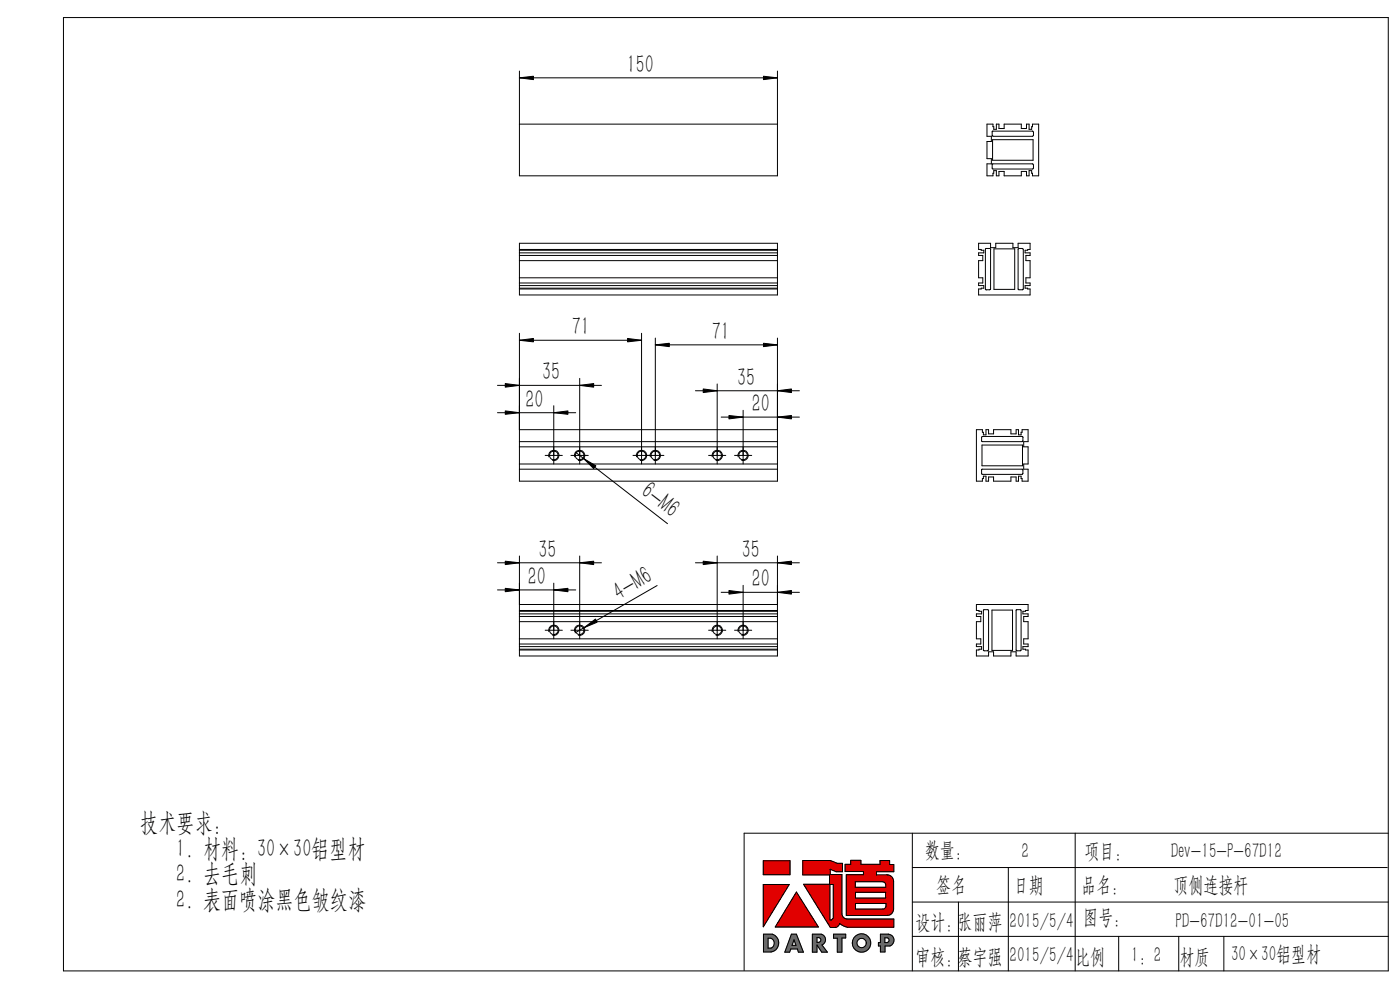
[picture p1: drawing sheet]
<svg xmlns="http://www.w3.org/2000/svg" width="297mm" height="210mm" viewBox="0 0 297 210" stroke-linecap="round" stroke-linejoin="round" font-family="sans-serif">
<g fill="none" stroke="#000" stroke-width=".21">
<path d="M13.5 3.7h281v202.3h-281zM110.2 15.1v22.2h54.7v-22.2M110.2 16.5h54.7M110.2 26.3h54.7M209.4 26.3h1.3l.1 1.1h.6v-1.1h.5v1h1.1v-1h3.7v1h1.1v-1h.5v1.1h.6l.1-1.1h1.3v11h-1.3l-.1-1.1h-.6v1.1h-.5v-.9h-1.1v.9h-3.7v-.9h-1.1v.9h-.5v-1.1h-.6l-.1 1.1h-1.3v-2.5h.9v-1.1h-.9v-3.7h.9v-1.1h-.9zM210.6 29.6h8.6v4.4h-8.6zM219.2 28l-.1-.2h-8.6v1l.2 .1M219.2 34.9l-.1-.1h-8.6v.9l.2 .2h8.3l.2-.2v-.8M219.2 28v.7l-.2 .2h-8.3M110.2 51.6h54.7v11h-54.7zM110.2 52.9h54.7M110.2 53.6h54.7"/>
<path d="M110.2 54.2h54.7M110.2 58.9h54.7M110.2 55.3h54.7M110.2 53.1h54.7M207.6 51.6h2.5v.9h1.1v-.9h3.7v.9h1.1v-.9h2.5v1.3l-1 .2v.5h1v.6h-.9v1.1h.9v3.6h-.9v1.1h.9v.6h-1v.5l1 .2v1.3h-10.9v-1.3l1.1-.2v-.5h-1.1v-.6h.9v-1.1h-.9v-3.6h.9v-1.1h-.9v-.6h1.1v-.5l-1.1-.2zM210.1 52.9v8.4l-.1 .2h-.7M210.2 52.9l-.1-.2-1.1 .1v8.6l.3 .1M210.9 52.8h4.4v8.6h-4.4zM216.9 52.7l-.9 .1v8.6l.2 .1h.7l.2-.2v-8.4l-.2-.2M110.2 70.7v31.4h54.7v-30.4M110.2 60h54.7M110.2 60.6h54.7"/>
<path d="M110.2 61.3h54.7M110.2 61.1h54.7M110.2 72.2h25.9M136.1 70.7v27.7M139 71.7v26.7M139 73.2h25.9M105.5 87.5h16.6M105.5 81.7h22.1M110.2 93.7h54.7M110.2 91.1h54.7M110.2 94.8h54.7M110.2 98.4h54.7"/>
<path d="M110.2 99.5h54.7M115.7 96.6h3.6M116.4 96.9a1.11 1.11 0 0 1 1-1.4 1.11 1.11 0 0 1 1.2 1.2 1.11 1.11 0 0 1-1.4 1M117.5 86.1v12.3M121.1 96.6h3.7M121.9 96.9a1.1 1.1 0 0 1 1-1.4 1.1 1.1 0 0 1 1.2 1.2 1.1 1.1 0 0 1-1.4 1M122.1 95.9l19.5 15.2M123 80.3v18.1M134.3 96.6h6.5M135 96.9a1.1 1.1 0 0 1 1-1.4 1.1 1.1 0 0 1 1.2 1.2 1.1 1.1 0 0 1-1.4 1M138 96.9a1.1 1.1 0 0 1 .9-1.4 1.1 1.1 0 0 1 1.2 1.2 1.1 1.1 0 0 1-1.4 1M147.5 82.9h22.1"/>
<path d="M150.3 96.6h3.7M151.1 96.9a1.11 1.11 0 0 1 .9-1.4 1.11 1.11 0 0 1 1.3 1.2 1.11 1.11 0 0 1-1.4 1M152.1 81.4v17M153 88.5h16.6M155.8 96.6h3.7M156.6 96.9a1.1 1.1 0 0 1 1-1.4 1.1 1.1 0 0 1 1.1 1.2 1.1 1.1 0 0 1-1.3 1M157.6 87v11.4M207.1 91.1h1.3l.2 1.1h.6v-1.1h.5v.9h1.1v-.9h3.7v.9h1.1v-.9h.5v1.1h.5l.2-1.1h1.3v2.6h-.9v1.1h.9v3.6h-.9v1.1h.9v2.6h-1.3v-.6h-.2v-.5h-.5v1.1h-.5v-.9h-1.1v.9h-3.7v-.9h-1.1v.9h-.5v-1.1h-.6v.5h-.2v.6h-1.3zM208.2 99.6l8.7-.1 .1 1-.2 .1h-8.4l-.2-.1zM208.3 92.6h8.6l.1 .2v.7l-.2 .2h-8.4l-.2-.1zM208.3 94.4h8.6v4.4h-8.6zM105.5 119.4h22.1"/>
<path d="M110.2 117.9v21.2h54.7v-21.2M123 117.9v17.6M147.5 119.4h22.1M152.1 117.9v17.6M105.5 125.1h16.6M110.2 128.2h54.7M110.2 129.5h54.7M110.2 130.2h54.7M110.2 130.8h54.7M110.2 131.9h54.7M110.2 135.5h54.7M110.2 137.2h54.7"/>
<path d="M110.2 136.6h54.7M110.2 137.9h54.7M110.2 129.7h54.7M110.2 137.7h54.7M115.7 133.7h3.6M116.4 134a1.11 1.11 0 0 1 1-1.4 1.11 1.11 0 0 1 1.2 1.1 1.11 1.11 0 0 1-1.4 1M117.5 123.7v11.8M121.1 133.7h3.7M121.9 134a1.1 1.1 0 0 1 1-1.4 1.1 1.1 0 0 1 1.2 1.2 1.1 1.1 0 0 1-1.4 .9M139.4 124.2l-17.4 10M150.3 133.7h3.7M151.1 134a1.11 1.11 0 0 1 .9-1.4 1.11 1.11 0 0 1 1.3 1.1 1.11 1.11 0 0 1-1.4 1"/>
<path d="M153 125.6h16.6M155.8 133.7h3.7M156.6 134a1.1 1.1 0 0 1 1-1.4 1.1 1.1 0 0 1 1.1 1.2 1.1 1.1 0 0 1-1.3 .9M157.6 124.2v11.3M207.1 128.2h11v1.3l-1.1 .2v.5h1.1v.6h-.9v1.1h.9v3.6h-.9v1.1h.9v.6h-1.1v.5l1.1 .2v1.2h-2.5v-.8h-1.1v.8h-3.7v-.8h-1.1v.8h-2.6v-1.2l1.1-.2v-.5h-1.1v-.6h1v-1.1h-1v-3.6h1v-1.1h-1v-.6h1.1v-.5l-1.1-.2zM208.6 129.4l1-.1 .1 .2v8.4l-.2 .1h-.9zM210.4 129.4h4.4v8.6h-4.4zM215.6 129.4l.9-.1 .1 .2v8.4l-.1 .1h-.9zM193.5 176.7v29.3M228.1 176.7v29.3M294.5 176.7h-136.6v29.2M161.9 182.6h5.7v2.9h-5.7z"/>
<path d="M161.9 187.6h5.5l-5.5 9zM162 198.2h1.9a1.95 1.95 0 0 1 1.3 2 1.95 1.95 0 0 1-1.6 1.7h-1.6zM162.9 199a1.08 1.08 0 0 1 1.4 1.1 1.08 1.08 0 0 1-1.4 1zM167.9 198.2h1.1l1.4 3.8h-1l-.2-.7h-1.4l-.3 .7h-1zM168.4 199.3l.5 1.2h-.9zM169 189.2l4.6 7.4h-9.1zM170.3 182.5h5.8l1.5 .6h1.1v1.8h-1.3l-1.3-.5v1.1h2.5v8.3a1.16 1.16 0 0 0 1.1 1.1h9.9v1.8h-9.9l-1.6-.8-.6 .7-1.4 .1-5.6-9.1h5.5v-2h-5.7zM172.3 198.2h1.9a1.2 1.2 0 0 1 .9 1 1.2 1.2 0 0 1-.7 1.2l1.1 1.6h-1.2l-1-1.6v1.6h-1zM173.3 198.9h.4a.52 .52 0 0 1 .5 .5 .52 .52 0 0 1-.5 .5h-.4zM176.1 187.6h.7v7.1l-.4 .5h-.3zM176.8 198.2h2.6v.8h-.8v3h-1v-3h-.8zM179.3 183.3h1.2v-.8h2.1v.8h4.1v-.8h2v.9h.9v1.5h-3.7v.7h2.3a1.37 1.37 0 0 1 1.4 1.3v5.9a1.37 1.37 0 0 1-1.4 1.4h-8.7v-8.7h3.7v-.6h-3.9z"/>
<path d="M181.4 187h5.8a.73 .73 0 0 1 .7 .7v.5h-6.5zM181.5 191.6h6.5v.6a.65 .65 0 0 1-.7 .6h-5.8zM181.5 189.3h6.4v1.2h-6.4zM186.8 198.2h1.7a1.29 1.29 0 0 1 1.2 1.1 1.29 1.29 0 0 1-.9 1.4h-1.1v1.2h-.9v-1.2h-.4v-.8h.4zM187.7 198.9h.6a.52 .52 0 0 1 .3 .5 .52 .52 0 0 1-.4 .5h-.5zM193.5 198.6h101M193.5 184h100.8M193.5 191.3h101M203.3 191.3v14.7M213.9 184v22M237.3 198.6v7.4M250.1 198.6v7.4"/>
<path d="M259.6 198.6v7.4"/>
<circle cx="117.5" cy="96.6" r=".92"/>
<circle cx="123" cy="96.6" r=".92"/>
<circle cx="136.1" cy="96.6" r=".93"/>
<circle cx="139" cy="96.6" r=".93"/>
<circle cx="152.2" cy="96.6" r=".92"/>
<circle cx="157.6" cy="96.6" r=".92"/>
<circle cx="117.5" cy="133.7" r=".92"/>
<circle cx="123" cy="133.7" r=".92"/>
<circle cx="152.2" cy="133.7" r=".92"/>
<circle cx="157.6" cy="133.7" r=".92"/>
<circle cx="182.8" cy="200" r="1.97"/>
<circle cx="182.8" cy="200" r=".99"/>
</g>
<g fill="#6a6a6a" stroke="#6a6a6a" stroke-width=".21">
<path d="M162 198.2v3.7l2-.1 .7-.5 .4-.7a1.9 1.9 0 0 0-1.2-2.4zM162.9 199l.8 .1 .6 .7-.2 .9-.5 .4h-.7z" fill-rule="evenodd"/>
<path d="M167.9 198.2l-1.4 3.8h1l.3-.7h1.4l.2 .7h1l-1.4-3.8zM168.4 199.3l.5 1.2h-.9z" fill-rule="evenodd"/>
<path d="M172.3 198.2v3.8h1v-1.6l1 1.6h1.2l-1.1-1.6 .5-.4 .2-.3v-.6l-.2-.5-.6-.4zM173.3 198.9h.5l.3 .2 .1 .3-.3 .4-.6 .1z" fill-rule="evenodd"/>
<path d="M176.8 198.2h2.6v.8h-.8v3h-1v-3h-.8z" fill-rule="evenodd"/>
<path d="M180.8 200a1.95 1.95 0 0 0 3.9 0 1.95 1.95 0 0 0-3.9 0zM181.8 200a1 1 0 0 1 2 0 1 1 0 0 1-2 0z" fill-rule="evenodd"/>
<path d="M186.8 198.2v1.7h-.4v.8h.4v1.2h.9v-1.2h1.1l.5-.3 .3-.6v-.7l-.2-.4-.6-.5zM187.7 198.9h.6l.3 .2v.4l-.1 .3-.8 .1z" fill-rule="evenodd"/>
</g>
<g fill="#e10000" stroke="#e10000" stroke-width=".21">
<path d="M161.9 187.6h5.5l-5.5 9z"/>
<path d="M169 189.2l4.6 7.4h-9.1z"/>
<path d="M161.9 182.6h5.7v2.9h-5.7z" fill-rule="evenodd"/>
<path d="M170.3 182.5v3.1h5.7v2h-5.5l5.6 9.1h1.2l.6-.4a.3 .3 0 0 1 .3-.4 .3 .3 0 0 1 .3 .3l1.2 .5h9.9v-1.8h-10.1l-.5-.2-.4-.8v-8.4h-2.5v-1.1l1.3 .5h1.3v-1.8h-1.1l-1.5-.6zM176.1 187.6h.7v7.1l-.4 .5h-.3z" fill-rule="evenodd"/>
<path d="M181.5 189.3h6.4v1.2h-6.4zM179.3 183.3v1.6h3.9v.6h-3.7v8.7h8.9l.6-.3 .3-.3 .3-.6-.1-6.5-.3-.5-.7-.4h-2.6v-.7h3.7v-1.5h-.9v-.9h-2v.8h-4.1v-.8h-2.1v.8zM181.4 187h5.9l.5 .4 .1 .8h-6.5zM181.5 191.6h6.5v.8l-.5 .4h-6z" fill-rule="evenodd"/>
</g>
<g fill="#000" stroke="#000" stroke-width=".21">
<path d="M110.2 16.5l3-.3v.7zM162 16.2l2.9 .3-2.9 .4zM110.2 72.2l3-.4v.7zM133.1 71.8l3 .4-3 .3zM139 73.2l3-.4v.7zM162 72.8l2.9 .4-2.9 .3zM107.2 87.2l3 .3-3 .4zM107.2 81.4l3 .3-3 .4zM117.5 87.5l3-.3v.7zM123 81.7l2.9-.3v.7zM123.8 97.3l2.6 1.5-.5 .6zM149.2 82.5l2.9 .4-2.9 .4z"/>
<path d="M154.6 88.1l3 .4-3 .4zM164.9 88.5l3-.4v.8zM164.9 82.9l3-.4v.8zM107.2 119l3 .4-3 .4zM123 119.4l2.9-.4v.8zM149.2 119l2.9 .4-2.9 .4zM164.9 119.4l3-.4v.8zM107.2 124.8l3 .3-3 .4zM117.5 125.1l3-.3v.7zM123.9 133.1l2.4-1.8 .4 .7zM154.6 125.3l3 .3-3 .4zM164.9 125.6l3-.3v.7z"/>
</g>
<g font-size="5.5">
<text x="133" y="15.5">150</text>
<text x="121.3" y="71.1">71</text>
<text x="151" y="72.1">71</text>
<text x="115" y="80.7">35</text>
<text x="156.4" y="81.8">35</text>
<text x="111.5" y="86.5">20</text>
<text x="159.5" y="87.4">20</text>
<text x="135.6" y="104.8" transform="rotate(38 135.6 104.8)">6-M6</text>
<text x="114.2" y="118.3">35</text>
<text x="157.3" y="118.3">35</text>
<text x="112" y="124.1">20</text>
<text x="159.5" y="124.6">20</text>
<text x="131.4" y="127.4" transform="rotate(-30 131.4 127.4)">4-M6</text>
<text x="29.8" y="176.2">技术要求:</text>
<text x="37.4" y="181.7">1. 材料: 30×30铝型材</text>
<text x="37.4" y="187.2">2. 去毛刺</text>
<text x="37.4" y="192.7">2. 表面喷涂黑色皱纹漆</text>
</g>
<g font-size="4.6">
<text x="196.2" y="181.8">数量：</text>
<text x="216.7" y="182">2</text>
<text x="230.1" y="182">项目：</text>
<text x="248.4" y="182">Dev-15-P-67D12</text>
<text x="198.6" y="189.2">签名</text>
<text x="215.1" y="189.2">日期</text>
<text x="229.4" y="189.2">品名：</text>
<text x="249" y="189.2">顶侧连接杆</text>
<text x="194.2" y="197.1">设计：张丽萍</text>
<text x="214.2" y="196.8">2015/5/4</text>
<text x="229.8" y="196">图号：</text>
<text x="249.4" y="196.8">PD-67D12-01-05</text>
<text x="261.1" y="203.9">30×30铝型材</text>
<text x="194.2" y="204.4">审核：蔡宇强</text>
<text x="214.2" y="204">2015/5/4比例</text>
<text x="240" y="204">1：2</text>
<text x="250.2" y="204.4">材质</text>
</g>
</svg>
